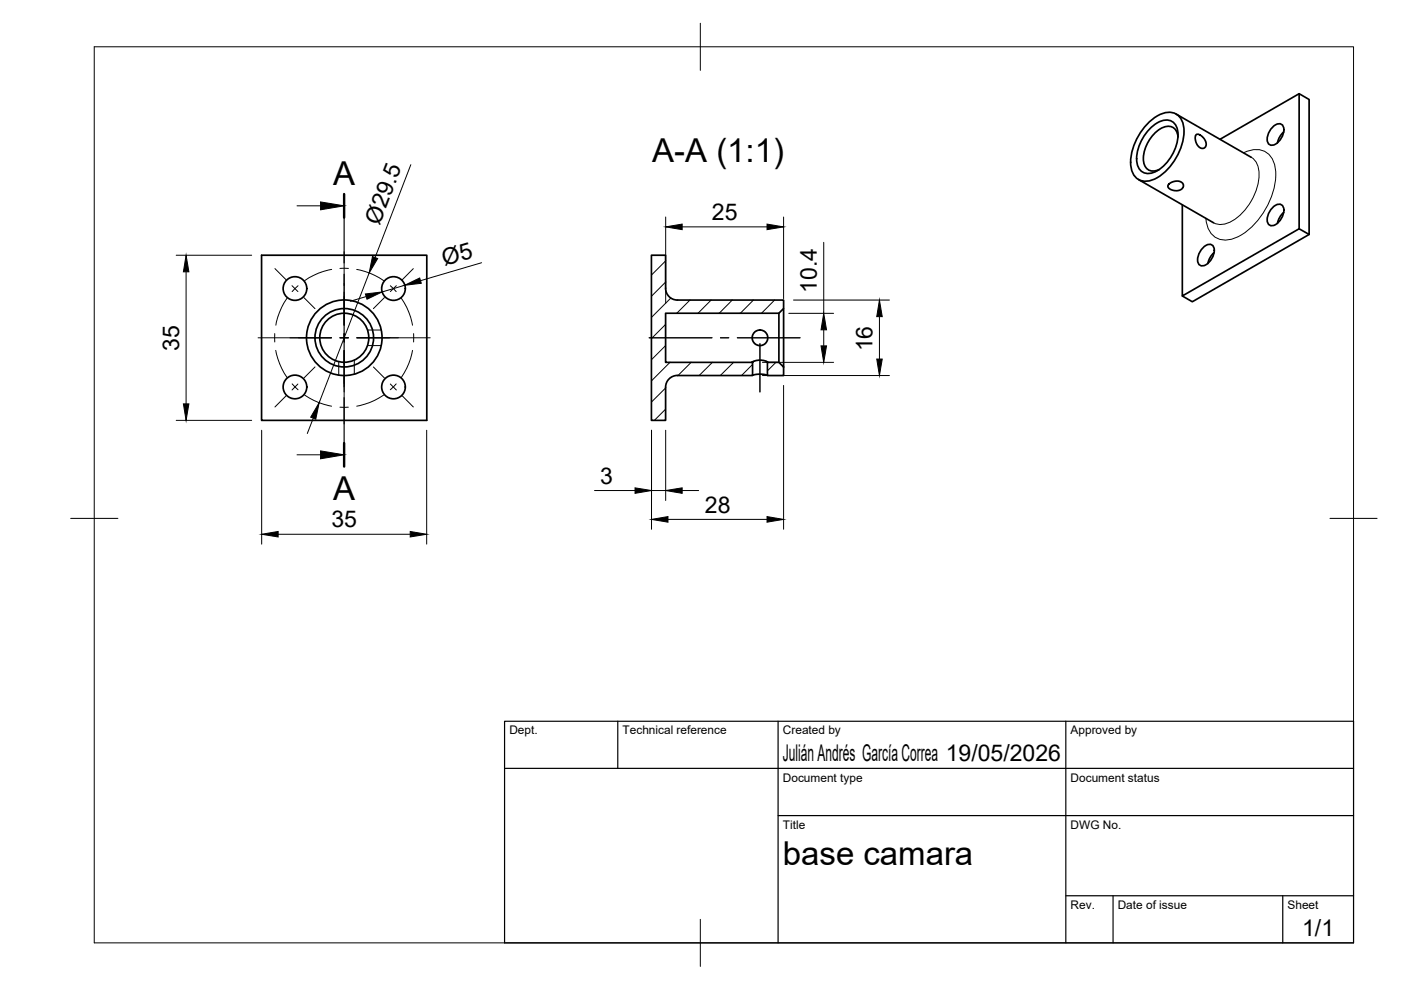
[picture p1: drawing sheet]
<svg xmlns="http://www.w3.org/2000/svg" width="297mm" height="210mm" viewBox="0 0 297 210" stroke-linecap="round" stroke-linejoin="round" font-family="sans-serif">
<!-- layer: Visible -->
<g fill="none" stroke="#000" stroke-width=".36">
<path d="M275.4 19.9l2.2 1.2v28.6l-2.2-1.2zM275.4 19.9l-16.7 9.6M241.4 38.1l15.9 9.1M243.7 25.8a5.7 5.7 0 0 1 5-1.9 3.6 3.6 0 0 1 2.3 4 12.2 12.2 0 0 1-6.5 10.2 3.2 3.2 0 0 1-4.7-2.7 12.1 12.1 0 0 1 3.9-9.6zM244 27.1a4.3 4.3 0 0 1 4.2-1.5 3.3 3.3 0 0 1 1.5 3.8 9.4 9.4 0 0 1-5.1 7.2 2.44 2.44 0 0 1-3.5-2.1 9.2 9.2 0 0 1 2.9-7.4zM247.9 39l.9-.5 1.1-.1 .8 .4 .2 .7-.1 .4-.7 .4-1.3 .1-.6-.2-.5-.5-.1-.4zM249.4 24.2l15.9 9.2M249.8 29a2.23 2.23 0 0 0-1.4-2.1 2.23 2.23 0 0 0-2.4 .4 7.9 7.9 0 0 0-3.5 7 2.11 2.11 0 0 0 3.3 1.6M253.6 28.6l.5-.1 .4 .2 .9 .9 .3 1.1-.1 .4-.3 .3h-.7l-.8-.7-.4-1.3zM270 26.8a1.37 1.37 0 0 1 2-.2 3.3 3.3 0 0 1-2.5 4.2 1.26 1.26 0 0 1-.8-1.8 4.2 4.2 0 0 1 1.3-2.2zM272.2 28l-.7 .8-.7 1.5M55.5 54.1h35v35h-35z"/>
<path d="M250.7 43.4v19.4l24.7-14.3M255.2 52.4a1.37 1.37 0 0 1 2-.2 3.3 3.3 0 0 1-2.4 4.2 1.26 1.26 0 0 1-.8-1.9 4.2 4.2 0 0 1 1.2-2.1zM257.4 53.5l-.7 .9-.6 1.5M270 43.9a1.37 1.37 0 0 1 2-.2 3.3 3.3 0 0 1-2.5 4.2 1.26 1.26 0 0 1-.8-1.9 4.2 4.2 0 0 1 1.3-2.1zM272.2 45l-.7 .8-.7 1.5M277.6 49.7l-24.8 14.3-2.1-1.2M143.6 63.6h22.5v1.8l-1 1h-24v10.4h18.5v2.8h-16M143.6 63.6a2.51 2.51 0 0 1-2.5-2.5v-7h-3v35h3v-7a2.51 2.51 0 0 1 2.5-2.5M159.6 76.8l.3-.2 .9-.2h1.1l.8 .4M159.6 79.6l1.3-.3 1.8 .3M165.1 66.4v10.4M166.1 65.4v12.4l-1-1h-2.4v2.8h3.4v-1.8"/>
<circle cx="62.5" cy="61.2" r="2.51"/>
<circle cx="73" cy="71.6" r="6.2"/>
<circle cx="73" cy="71.6" r="5.2"/>
<circle cx="73" cy="71.6" r="8"/>
<circle cx="83.4" cy="61.2" r="2.51"/>
<circle cx="161.1" cy="71.6" r="1.65"/>
<circle cx="62.5" cy="82" r="2.51"/>
<circle cx="83.4" cy="82" r="2.51"/>
</g>
<!-- layer: Hidden -->
<path d="M71.8 76.7v2.8M75.1 76.4v2.9M77.9 70h2.9M77.9 73.3h2.9" fill="none" stroke="#000" stroke-width=".21"/>
<!-- layer: Visible Narrow -->
<path d="M263.7 32.4a4.4 4.4 0 0 1 5.8 .9 8.6 8.6 0 0 1 .4 7.5 15.9 15.9 0 0 1-7.7 9.5 4.2 4.2 0 0 1-6.4-2.9l-.1-1.1M265.3 33.3a4.2 4.2 0 0 1 1.6 4.2 12 12 0 0 1-6.8 9.9 3.4 3.4 0 0 1-2.8-.2" fill="none" stroke="#000" stroke-width=".21"/>
<!-- layer: BORDER -->
<path d="M20 9.9h267v190h-267zM148.5 4.9v10M15 109.9h10M282 109.9h10M148.5 194.9v10" fill="none" stroke="#000" stroke-width=".21"/>
<!-- layer: TITLEBLOCK -->
<path d="M107 152.9h180v47h-180zM131 152.9v10M165 152.9v47M226 152.9v47M107 162.9h180M165 172.9h122M226 189.9h61M236 189.9v10M272 189.9v10" fill="none" stroke="#000" stroke-width=".25"/>
<!-- layer: Smart Centers -->
<g fill="none" stroke="#000" stroke-width=".21">
<path d="M58.3 57l2.3 2.3M70.3 57.1l-.6 .1a14.3 14.3 0 0 0-5.1 2.3M72.1 56.9h1.8M73 53.4v15.6M75.6 57.1l.7 .1a14.3 14.3 0 0 1 5 2.3M87.6 57l-2.3 2.3M54.7 71.6h15.6M58.3 70.7v1.8M58.5 74.3l.4 1.7a15 15 0 0 0 1.9 4M60.8 63.3a14.6 14.6 0 0 0-2.3 5.7M61.9 60.6l1.3 1.2M63.2 60.6l-1.3 1.2"/>
<path d="M64.4 63.1l2.4 2.3M66.8 77.8l-2.4 2.4M72.1 71.6h1.8M73 70.7v1.8M73 74.3v15.6M75.6 71.6h15.6M79.2 77.8l2.3 2.4M81.5 63.1l-2.3 2.3M82.7 60.6l1.3 1.2M84 60.6l-1.2 1.2M85.1 63.3a14.6 14.6 0 0 1 2.4 5.7M87.5 74.3l-.2 .6a14.7 14.7 0 0 1-2.2 5.1"/>
<path d="M87.7 70.7v1.8M137.6 71.6h13.4M152.7 71.6h1.8M156.3 71.6h13.3M161.1 72.9v10.2M60.6 83.9l-2.3 2.4M61.9 81.4l1.3 1.2M63.2 81.4l-1.3 1.3M64.6 83.8a14.6 14.6 0 0 0 5.7 2.3M72.1 86.3h1.8M81.3 83.8a14.6 14.6 0 0 1-5.7 2.3M82.8 81.4l1.2 1.3"/>
<path d="M84 81.4l-1.3 1.2M85.3 83.9l2.3 2.4"/>
</g>
<!-- layer: Hatching -->
<g fill="none" stroke="#000" stroke-width=".21">
<path d="M141.1 55.3l-3 3M141.1 59.8l-3 3M141.1 68.8l-3 3M141.1 73.3l-3 3M142 76.8l-3.9 3.9M142.2 63.2l-4.1 4.1M146.3 63.6l-2.8 2.8M146.5 76.8l-2.8 2.8M150.8 63.6l-2.8 2.8M151 76.8l-2.8 2.8M155.3 63.6l-2.8 2.8M155.5 76.8l-2.8 2.8"/>
<path d="M159.6 77.3l-2.4 2.3M159.7 63.6l-2.7 2.8M164.2 63.6l-2.8 2.8M164.5 76.8l-1.8 1.8M141.1 82.2l-3 3M141.1 86.7l-2.4 2.4"/>
</g>
<!-- layer: Section Lines -->
<path d="M73 41.1v5M73 93.9v5" fill="none" stroke="#000" stroke-width=".51"/>
<path d="M73 46.1v9.6M73 58.1v2.4M73 62.9v14.3M73 79.6v2.4M73 84.3v9.6" fill="none" stroke="#000" stroke-width=".25"/>
<path d="M63 43.6h5M63 96.4h5" fill="none" stroke="#000" stroke-width=".21"/>
<path d="M68 42.8l5 .8-5 .9zM68 95.6l5 .8-5 .9z" fill="#000" stroke="#000" stroke-width=".21"/>
<!-- layer: FD_Dimensions -->
<g fill="none" stroke="#000" stroke-width=".21">
<path d="M87.1 34.9l-7.6 19.7M37.4 54.1h16M39.5 57.6v28M78.3 57.9l-10.6 27.5M102.1 55.7l-12.9 3.8M141.1 46v18.3M144.6 48.1h18M166.1 46v17.3M174.6 51.4v15M77.6 62.9l-3.3 1M85.8 60.5l-4.8 1.4M161.6 79.6h27"/>
<path d="M161.6 76.8h15.1M167.2 66.4h9.5M168.2 63.6h20.4M174.6 69.9v3.4M186.5 67.1v9M37.4 89.1h16M55.5 91.2v24.2M66.4 88.7l-1.2 3.2M90.5 91.2v24.2M138.1 91.2v21M141.1 91.2v14.9M166.1 81.7v30.5"/>
<path d="M59 113.3h28M126 104h8.6M138.1 104h3M141.6 110.1h21M144.6 104h3.5"/>
</g>
<g fill="#000" stroke="#000" stroke-width=".21">
<path d="M39.5 54.1l.5 3.5h-1.1zM79 54.4l1.1 .4-1.8 3.1zM85.8 60.5l3.2-1.6 .3 1.2zM141.1 48.1l3.5-.6v1.2zM162.6 47.5l3.5 .6-3.5 .6zM77.5 62.3l3.5-.4-3.2 1.6zM174.1 73.3h1.1l-.6 3.5zM174.6 66.4l.6 3.5h-1.1zM185.9 76.1h1.1l-.5 3.5zM186.5 63.6l.5 3.5h-1.1zM38.9 85.6h1.1l-.5 3.5zM67.7 85.4l-.7 3.5-1.1-.5z"/>
<path d="M55.5 113.3l3.5-.6v1.1zM87 112.7l3.5 .6-3.5 .5zM134.6 103.4l3.5 .6-3.5 .6zM138.1 110.1l3.5-.6v1.2zM141.1 104l3.5-.6v1.2zM162.6 109.5l3.5 .6-3.5 .6z"/>
</g>
<g font-size="7">
<text x="138.3" y="34.4">A-A (1:1)</text>
<text x="70.6" y="39.2">A</text>
<text x="70.6" y="105.9">A</text>
<text x="166" y="183.4">base camara</text>
</g>
<g font-size="4.9">
<text x="80.4" y="47.9" transform="rotate(-69 80.4 47.9)">Ø29.5</text>
<text x="150.9" y="46.6">25</text>
<text x="94.3" y="56.4" transform="rotate(-16 94.3 56.4)">Ø5</text>
<text x="173.2" y="62.1" transform="rotate(-90 173.2 62.1)">10.4</text>
<text x="38" y="74.4" transform="rotate(-90 38 74.4)">35</text>
<text x="185" y="74.5" transform="rotate(-90 185 74.5)">16</text>
<text x="127.2" y="102.5">3</text>
<text x="70.3" y="111.8">35</text>
<text x="149.5" y="108.7">28</text>
<text x="166" y="161.4">Julián Andrés García Correa 19/05/2026</text>
<text x="276.1" y="198.6">1/1</text>
</g>
<g font-size="2.5">
<text x="108" y="155.7">Dept.</text>
<text x="132" y="155.7">Technical reference</text>
<text x="166" y="155.7">Created by</text>
<text x="227" y="155.7">Approved by</text>
<text x="166" y="165.7">Document type</text>
<text x="227" y="165.7">Document status</text>
<text x="166" y="175.7">Title</text>
<text x="227" y="175.7">DWG No.</text>
<text x="227" y="192.7">Rev.</text>
<text x="237" y="192.7">Date of issue</text>
<text x="273" y="192.7">Sheet</text>
</g>
</svg>
